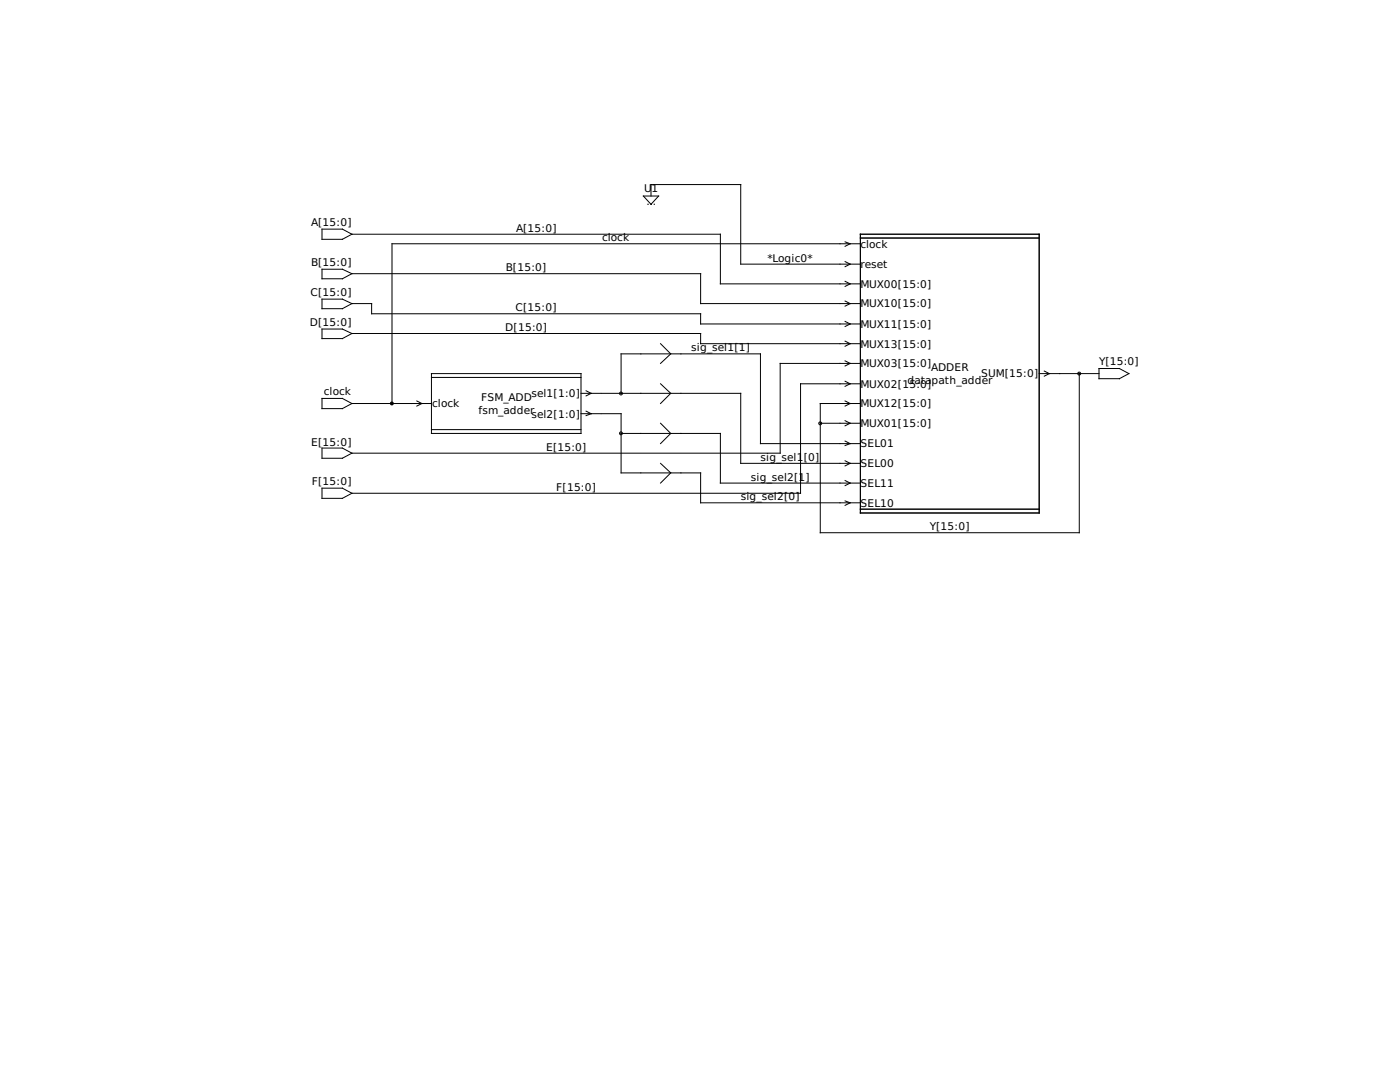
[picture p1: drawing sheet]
<svg xmlns="http://www.w3.org/2000/svg" width="279mm" height="216mm" viewBox="0 0 279 216" stroke-linecap="round" stroke-linejoin="round" font-family="sans-serif">
<g fill="none" stroke="#000" stroke-width=".2">
<path d="M128.4 39.1h3l-1.5 1.7zM129.9 39.1v-2.3h17.9v15.9h23.9M64.3 45.7h4l1.9 1-1.9 1.1h-4zM64.3 53.7h4l1.9 .9-1.9 1h-4zM64.3 59.7h4l1.9 .9-1.9 1h-4zM70.2 46.7h73.6v9.9h27.9M70.2 54.6h69.6v6h31.9M168.7 48.3l1 .3-1 .5M168.7 52.2l1 .5-1 .5M168.7 56.1l1 .5-1 .6M171.7 46.7h35.7v55.7h-35.7zM171.7 47.5h35.7"/>
<path d="M171.7 48.6h-93.5v31.9M64.3 65.7h4l1.9 .8-1.9 1.1h-4zM64.3 79.5h4l1.9 1-1.9 1h-4zM70.2 66.5h69.6v2.1h31.9M70.2 60.6h4v2h65.6v2h31.9M86.1 74.5h29.9v12h-29.9zM86.1 75.3h29.9M116 78.5h3.9M117 78l1 .5-1 .5M120 78.5h27.8v14h23.9M124 78.5v-7.9h27.8v17.9h19.9M131.8 68.6l2.1 2-2.1 1.9"/>
<path d="M131.8 76.6l2.1 1.9-2.1 2M168.7 68.1l1 .5-1 .5M168.7 76.1l1 .5-1 .5M168.7 60.1l1 .5-1 .5M168.7 72l1 .5-1 .5M168.7 64.1l1 .5-1 .6M171.7 76.6h-11.9v21.8h-89.6M171.7 72.5h-16v17.9h-85.5M207.4 74.5h11.9M208.4 74l1 .5-1 .6M215.4 74.5v31.8h-51.7v-25.8h8M219.3 73.5h4.1l1.9 1-1.9 1.1h-4.1z"/>
<path d="M64.3 97.4h4l1.9 1-1.9 1h-4zM64.3 89.4h4l1.9 1-1.9 1h-4zM70.2 80.5h15.9M83.2 80l1 .5-1 .5M86.1 85.7h29.9M116 82.6h3.9M117 82l1 .6-1 .3M120 82.6h4v11.8h15.8v5.9h31.9M124 86.5h19.8v9.9h27.9M131.8 84.5l2.1 2-2.1 2M131.8 92.5l2.1 1.9-2.1 2M163.7 84.5h8"/>
<path d="M168.7 91.9l1 .6-1 .5M168.7 95.9l1 .5-1 .5M168.7 88l1 .5-1 .4M168.7 99.9l1 .4-1 .5M168.7 80l1 .5-1 .5M168.7 83.9l1 .6-1 .5M171.7 101.6h35.7"/>
<circle cx="123.9" cy="78.5" r=".29"/>
<circle cx="215.4" cy="74.5" r=".29"/>
<circle cx="123.9" cy="86.5" r=".29"/>
<circle cx="163.7" cy="84.5" r=".29"/>
</g>
<circle cx="78.2" cy="80.5" r=".29" fill="#000" stroke="#000" stroke-width=".2"/>
<g font-size="2.1">
<text x="128.5" y="38.4">U</text>
<text x="129" y="40.9">...</text>
<text x="130" y="38.4">1</text>
<text x="62.1" y="45.1">A[15:0]</text>
<text x="103" y="46.2">A[15:0]</text>
<text x="62.1" y="53.1">B[15:0]</text>
<text x="120.1" y="48.1">clock</text>
<text x="153.2" y="52.2">*Logic0*</text>
<text x="171.7" y="49.5">clock</text>
<text x="171.7" y="53.5">reset</text>
<text x="62" y="59.1">C[15:0]</text>
<text x="101" y="54.1">B[15:0]</text>
<text x="171.7" y="57.4">MUX00[15:0]</text>
<text x="61.8" y="65">D[15:0]</text>
<text x="102.9" y="62.1">C[15:0]</text>
<text x="171.7" y="65.4">MUX11[15:0]</text>
<text x="171.7" y="61.3">MUX10[15:0]</text>
<text x="100.8" y="66">D[15:0]</text>
<text x="137.9" y="70.1">sig_sel1[1]</text>
<text x="171.7" y="69.3">MUX13[15:0]</text>
<text x="171.7" y="77.3">MUX02[15:0]</text>
<text x="171.7" y="73.3">MUX03[15:0]</text>
<text x="181.1" y="76.6">datapath_adder</text>
<text x="185.8" y="74">ADDER</text>
<text x="195.8" y="75.3">SUM[15:0]</text>
<text x="219.3" y="72.9">Y[15:0]</text>
<text x="64.6" y="78.9">clock</text>
<text x="86.2" y="81.3">clock</text>
<text x="95.5" y="82.5">fsm_adder</text>
<text x="96" y="80">FSM_ADD</text>
<text x="106" y="83.3">sel2[1:0]</text>
<text x="106" y="79.2">sel1[1:0]</text>
<text x="171.7" y="81.3">MUX12[15:0]</text>
<text x="62.1" y="88.9">E[15:0]</text>
<text x="109" y="89.9">E[15:0]</text>
<text x="171.7" y="89.3">SEL01</text>
<text x="171.7" y="85.2">MUX01[15:0]</text>
<text x="149.9" y="95.9">sig_sel2[1]</text>
<text x="151.8" y="91.9">sig_sel1</text>
<text x="160.4" y="91.9">[0]</text>
<text x="171.7" y="93.2">SEL00</text>
<text x="62.2" y="96.8">F[15:0]</text>
<text x="111" y="97.9">F[15:0]</text>
<text x="147.8" y="99.8">sig_sel2[0]</text>
<text x="171.7" y="101.2">SEL10</text>
<text x="171.7" y="97.2">SEL11</text>
<text x="185.5" y="105.8">Y[15:0]</text>
</g>
</svg>
